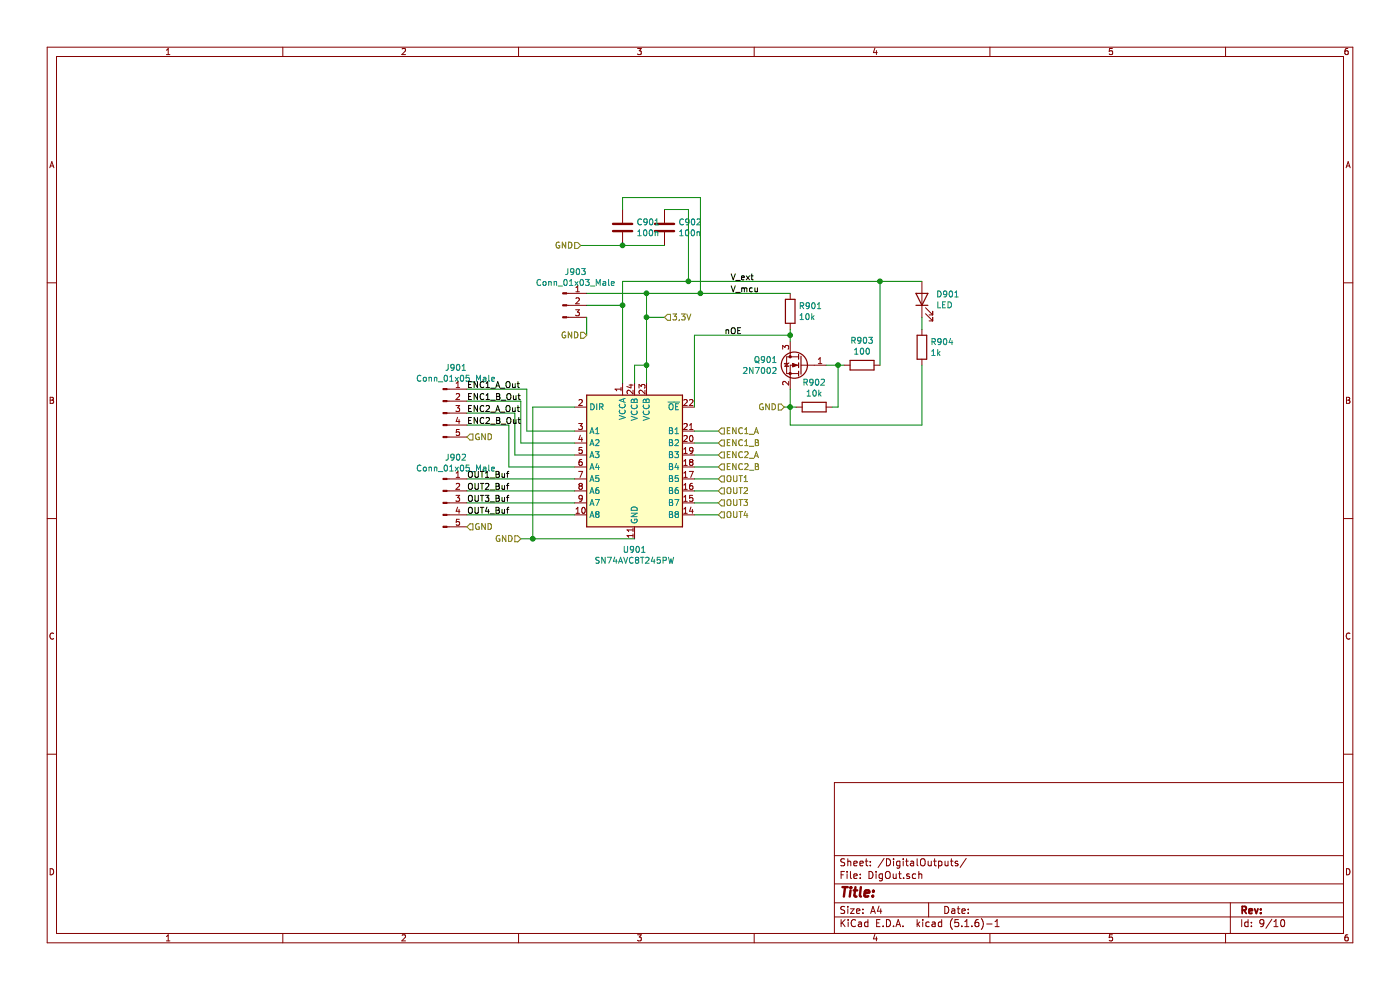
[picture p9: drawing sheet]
EESchema Schematic File Version 4
EELAYER 30 0
EELAYER END
$Descr A4 11693 8268
encoding utf-8
Sheet 9 10
Title ""
Date ""
Rev ""
Comp ""
Comment1 ""
Comment2 ""
Comment3 ""
Comment4 ""
$EndDescr
$Comp
L Logic_LevelTranslator:SN74AVC8T245PW U901
U 1 1
P 5300 3800
F 0 "U901" H 5300 3011 50  0000 C CNN
F 1 "SN74AVC8T245PW" H 5300 2920 50  0000 C CNN
F 2 "Package_SO:TSSOP-24_4.4x7.8mm_P0.65mm" H 6200 3150 50  0001 C CNN
F 3 "https://www.ti.com/lit/ds/symlink/sn74avc8t245.pdf" H 5250 3550 50  0001 C CNN
	1    5300 3800
	1    0    0    -1  
$EndComp
$Comp
L Transistor_FET:2N7002 Q901
U 1 1
P 6700 3050
F 0 "Q901" H 6905 3096 50  0000 L CNN
F 1 "2N7002" H 6905 3005 50  0000 L CNN
F 2 "Package_TO_SOT_SMD:SOT-23" H 6900 2975 50  0001 L CIN
F 3 "https://www.fairchildsemi.com/datasheets/2N/2N7002.pdf" H 6700 3050 50  0001 L CNN
	1    6700 3050
	-1   0    0    -1  
$EndComp
$Comp
L Device:R R901
U 1 1
P 6600 2600
F 0 "R901" H 6670 2646 50  0000 L CNN
F 1 "10k" H 6670 2555 50  0000 L CNN
F 2 "Resistor_SMD:R_0805_2012Metric" V 6530 2600 50  0001 C CNN
F 3 "~" H 6600 2600 50  0001 C CNN
	1    6600 2600
	1    0    0    -1  
$EndComp
Wire Wire Line
	6600 2750 6600 2800
Wire Wire Line
	6600 2800 5800 2800
Wire Wire Line
	5800 2800 5800 3400
Connection ~ 6600 2800
Wire Wire Line
	6600 2800 6600 2850
Text HLabel 6550 3400 0    50   Input ~ 0
GND
Wire Wire Line
	6600 2450 5850 2450
Wire Wire Line
	5400 2450 5400 2650
$Comp
L Device:R R903
U 1 1
P 7200 3050
F 0 "R903" V 6993 3050 50  0000 C CNN
F 1 "100" V 7084 3050 50  0000 C CNN
F 2 "Resistor_SMD:R_0805_2012Metric" V 7130 3050 50  0001 C CNN
F 3 "~" H 7200 3050 50  0001 C CNN
	1    7200 3050
	0    1    1    0   
$EndComp
$Comp
L Device:R R902
U 1 1
P 6800 3400
F 0 "R902" V 6593 3400 50  0000 C CNN
F 1 "10k" V 6684 3400 50  0000 C CNN
F 2 "Resistor_SMD:R_0805_2012Metric" V 6730 3400 50  0001 C CNN
F 3 "~" H 6800 3400 50  0001 C CNN
	1    6800 3400
	0    1    1    0   
$EndComp
Wire Wire Line
	6900 3050 7000 3050
Wire Wire Line
	6950 3400 7000 3400
Wire Wire Line
	7000 3400 7000 3050
Connection ~ 7000 3050
Wire Wire Line
	7000 3050 7050 3050
Wire Wire Line
	6550 3400 6600 3400
Wire Wire Line
	6600 3400 6600 3250
Wire Wire Line
	6600 3400 6650 3400
Connection ~ 6600 3400
Wire Wire Line
	7350 3050 7350 2350
Wire Wire Line
	5300 3050 5300 3200
Text Label 6100 2350 0    50   ~ 0
V_ext
Text Label 6100 2450 0    50   ~ 0
V_mcu
Wire Wire Line
	5300 3050 5400 3050
Connection ~ 5400 3050
Wire Wire Line
	5400 3050 5400 3200
Text HLabel 5550 2650 2    50   Input ~ 0
3,3V
Wire Wire Line
	5550 2650 5400 2650
Connection ~ 5400 2650
Wire Wire Line
	5400 2650 5400 3050
$Comp
L Connector:Conn_01x03_Male J903
U 1 1
P 4700 2550
F 0 "J903" H 4808 2831 50  0000 C CNN
F 1 "Conn_01x03_Male" H 4808 2740 50  0000 C CNN
F 2 "Connector_PinHeader_2.54mm:PinHeader_1x03_P2.54mm_Vertical" H 4700 2550 50  0001 C CNN
F 3 "~" H 4700 2550 50  0001 C CNN
	1    4700 2550
	1    0    0    -1  
$EndComp
Wire Wire Line
	5200 2350 5750 2350
Wire Wire Line
	5200 2350 5200 2550
Wire Wire Line
	4900 2450 5400 2450
Connection ~ 5400 2450
Wire Wire Line
	4900 2550 5200 2550
Connection ~ 5200 2550
Wire Wire Line
	5200 2550 5200 3200
Text HLabel 4900 2800 0    50   Input ~ 0
GND
Wire Wire Line
	4900 2650 4900 2800
Wire Wire Line
	4800 3400 4450 3400
Wire Wire Line
	4450 3400 4450 4500
Wire Wire Line
	4450 4500 5300 4500
Text HLabel 4350 4500 0    50   Input ~ 0
GND
Wire Wire Line
	4350 4500 4450 4500
Connection ~ 4450 4500
$Comp
L Connector:Conn_01x05_Male J901
U 1 1
P 3700 3450
F 0 "J901" H 3808 3831 50  0000 C CNN
F 1 "Conn_01x05_Male" H 3808 3740 50  0000 C CNN
F 2 "Connector_PinHeader_2.54mm:PinHeader_1x05_P2.54mm_Vertical" H 3700 3450 50  0001 C CNN
F 3 "~" H 3700 3450 50  0001 C CNN
	1    3700 3450
	1    0    0    -1  
$EndComp
$Comp
L Connector:Conn_01x05_Male J902
U 1 1
P 3700 4200
F 0 "J902" H 3808 4581 50  0000 C CNN
F 1 "Conn_01x05_Male" H 3808 4490 50  0000 C CNN
F 2 "Connector_PinHeader_2.54mm:PinHeader_1x05_P2.54mm_Vertical" H 3700 4200 50  0001 C CNN
F 3 "~" H 3700 4200 50  0001 C CNN
	1    3700 4200
	1    0    0    -1  
$EndComp
Text HLabel 3900 3650 2    50   Input ~ 0
GND
Text HLabel 3900 4400 2    50   Input ~ 0
GND
Wire Wire Line
	4800 3600 4400 3600
Wire Wire Line
	4400 3600 4400 3250
Wire Wire Line
	4400 3250 3900 3250
Wire Wire Line
	4800 3700 4350 3700
Wire Wire Line
	4350 3700 4350 3350
Wire Wire Line
	4350 3350 3900 3350
Wire Wire Line
	4800 3800 4300 3800
Wire Wire Line
	4300 3800 4300 3450
Wire Wire Line
	4300 3450 3900 3450
Wire Wire Line
	4800 3900 4250 3900
Wire Wire Line
	4250 3900 4250 3550
Wire Wire Line
	4250 3550 3900 3550
Wire Wire Line
	4800 4000 3900 4000
Wire Wire Line
	3900 4100 4800 4100
Wire Wire Line
	4800 4200 3900 4200
Wire Wire Line
	4800 4300 3900 4300
Text HLabel 6000 4000 2    50   Input ~ 0
OUT1
Text HLabel 6000 4100 2    50   Input ~ 0
OUT2
Text HLabel 6000 4200 2    50   Input ~ 0
OUT3
Text HLabel 6000 4300 2    50   Input ~ 0
OUT4
Text HLabel 6000 3600 2    50   Input ~ 0
ENC1_A
Text HLabel 6000 3700 2    50   Input ~ 0
ENC1_B
Text HLabel 6000 3800 2    50   Input ~ 0
ENC2_A
Text HLabel 6000 3900 2    50   Input ~ 0
ENC2_B
Wire Wire Line
	6000 3600 5800 3600
Wire Wire Line
	5800 3700 6000 3700
Wire Wire Line
	6000 3800 5800 3800
Wire Wire Line
	5800 3900 6000 3900
Wire Wire Line
	6000 4000 5800 4000
Wire Wire Line
	5800 4100 6000 4100
Wire Wire Line
	6000 4200 5800 4200
Wire Wire Line
	5800 4300 6000 4300
Text Label 3900 3250 0    50   ~ 0
ENC1_A_Out
Text Label 3900 3350 0    50   ~ 0
ENC1_B_Out
Text Label 3900 3450 0    50   ~ 0
ENC2_A_Out
Text Label 3900 3550 0    50   ~ 0
ENC2_B_Out
Text Label 3900 4000 0    50   ~ 0
OUT1_Buf
Text Label 3900 4100 0    50   ~ 0
OUT2_Buf
Text Label 3900 4200 0    50   ~ 0
OUT3_Buf
Text Label 3900 4300 0    50   ~ 0
OUT4_Buf
Text Label 6050 2800 0    50   ~ 0
nOE
$Comp
L Device:C C902
U 1 1
P 5550 1900
F 0 "C902" H 5665 1946 50  0000 L CNN
F 1 "100n" H 5665 1855 50  0000 L CNN
F 2 "Capacitor_SMD:C_0805_2012Metric" H 5588 1750 50  0001 C CNN
F 3 "~" H 5550 1900 50  0001 C CNN
	1    5550 1900
	1    0    0    -1  
$EndComp
$Comp
L Device:C C901
U 1 1
P 5200 1900
F 0 "C901" H 5315 1946 50  0000 L CNN
F 1 "100n" H 5315 1855 50  0000 L CNN
F 2 "Capacitor_SMD:C_0805_2012Metric" H 5238 1750 50  0001 C CNN
F 3 "~" H 5200 1900 50  0001 C CNN
	1    5200 1900
	1    0    0    -1  
$EndComp
Wire Wire Line
	5550 1750 5750 1750
Wire Wire Line
	5750 1750 5750 2350
Connection ~ 5750 2350
Wire Wire Line
	5750 2350 7350 2350
Wire Wire Line
	5200 1750 5200 1650
Wire Wire Line
	5200 1650 5850 1650
Wire Wire Line
	5850 1650 5850 2450
Connection ~ 5850 2450
Wire Wire Line
	5850 2450 5400 2450
Text HLabel 4850 2050 0    50   Input ~ 0
GND
Wire Wire Line
	4850 2050 5200 2050
Connection ~ 5200 2050
Wire Wire Line
	5200 2050 5550 2050
$Comp
L Device:LED D901
U 1 1
P 7700 2500
F 0 "D901" V 7739 2382 50  0000 R CNN
F 1 "LED" V 7648 2382 50  0000 R CNN
F 2 "Diode_SMD:D_0805_2012Metric" H 7700 2500 50  0001 C CNN
F 3 "~" H 7700 2500 50  0001 C CNN
	1    7700 2500
	0    -1   -1   0   
$EndComp
$Comp
L Device:R R904
U 1 1
P 7700 2900
F 0 "R904" H 7770 2946 50  0000 L CNN
F 1 "1k" H 7770 2855 50  0000 L CNN
F 2 "Resistor_SMD:R_0805_2012Metric" V 7630 2900 50  0001 C CNN
F 3 "~" H 7700 2900 50  0001 C CNN
	1    7700 2900
	1    0    0    -1  
$EndComp
Wire Wire Line
	7350 2350 7700 2350
Connection ~ 7350 2350
Wire Wire Line
	7700 2650 7700 2750
Wire Wire Line
	6600 3400 6600 3550
Wire Wire Line
	6600 3550 7700 3550
Wire Wire Line
	7700 3550 7700 3050
$EndSCHEMATC
